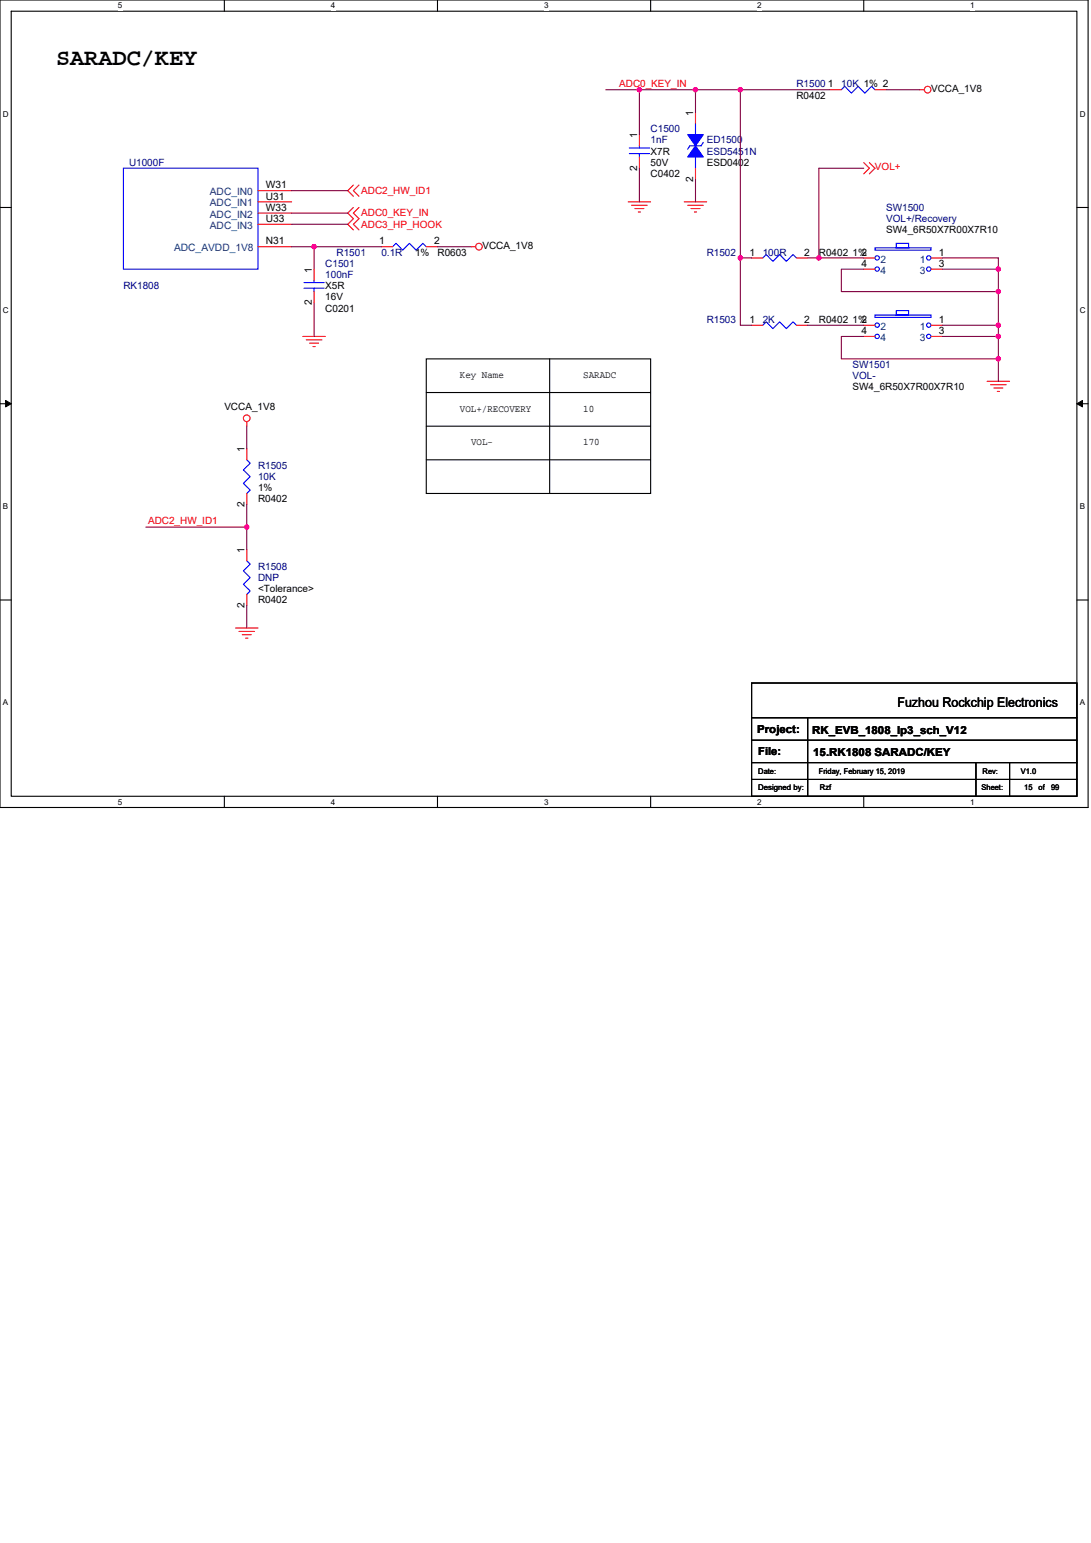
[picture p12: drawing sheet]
<svg xmlns="http://www.w3.org/2000/svg" width="210mm" height="297mm" viewBox="0 0 210 297" stroke-linecap="round" stroke-linejoin="round" font-family="sans-serif">
<path d="M0 0h209.4v155.4h-209.4zM2.2 2.2h205.1v151.1h-205.1z" fill="none" stroke="#000" stroke-width=".21"/>
<g fill="#fff">
<path d="M22.7 .2h.8v1.7h-.8z"/>
<path d="M22.7 153.5h.8v1.7h-.8z"/>
</g>
<path d="M43.2 0v2.2M43.2 153.3v2.1" fill="none" stroke="#000" stroke-width=".21"/>
<g fill="#fff">
<path d="M63.7 .2h.9v1.7h-.9z"/>
<path d="M63.7 153.5h.9v1.7h-.9z"/>
</g>
<path d="M84.2 0v2.2M84.2 153.3v2.1" fill="none" stroke="#000" stroke-width=".21"/>
<g fill="#fff">
<path d="M104.7 .2h.9v1.7h-.9z"/>
<path d="M104.7 153.5h.9v1.7h-.9z"/>
</g>
<path d="M125.2 0v2.2M125.2 153.3v2.1" fill="none" stroke="#000" stroke-width=".21"/>
<g fill="#fff">
<path d="M145.7 .2h.9v1.7h-.9z"/>
<path d="M145.7 153.5h.9v1.7h-.9z"/>
</g>
<path d="M166.2 0v2.2M166.2 153.3v2.1" fill="none" stroke="#000" stroke-width=".21"/>
<g fill="#fff">
<path d="M186.8 .2h.8v1.7h-.8z"/>
<path d="M186.8 153.5h.8v1.7h-.8z"/>
<path d="M.6 21h1.1v1.8h-1.1z"/>
<path d="M207.8 21h1.1v1.8h-1.1z"/>
<path d="M.6 58.8h1.1v1.8h-1.1z"/>
<path d="M207.8 58.8h1.1v1.8h-1.1z"/>
</g>
<path d="M0 39.9h2.2M207.3 39.9h2.1" fill="none" stroke="#000" stroke-width=".21"/>
<g fill="#fff">
<path d="M.6 96.6h1v1.7h-1z"/>
<path d="M207.8 96.6h1.1v1.7h-1.1z"/>
</g>
<path d="M0 77.7h2.2M207.3 77.7h2.1" fill="none" stroke="#000" stroke-width=".21"/>
<path d="M1.1 77.1l1.1 .6-1.1 .6zM207.3 77.7l1-.6v1.2z" fill="#000" stroke="#000" stroke-width=".19"/>
<g fill="#fff">
<path d="M.6 134.4h1v1.7h-1z"/>
<path d="M207.8 134.4h1.1v1.7h-1.1z"/>
</g>
<g fill="none" stroke="#000" stroke-width=".21">
<path d="M82 69.1h43.2v25.9h-43.2zM82 75.6h43.2M105.8 69.1v25.9M82 82h43.2M82 88.5h43.2M0 115.5h2.2M207.3 115.5h2.1M144.7 138.2h62.6M144.7 131.5h62.6v21.8h-62.6zM155.4 138.2v15.1M144.7 142.5h62.6M144.7 146.8h62.6"/>
<path d="M144.7 150.1h62.6M187.8 146.8v6.5M194.3 146.8v6.5"/>
</g>
<g fill="none" stroke="#f00" stroke-width=".21">
<path d="M159.8 17.3h2.1M168.4 17.3h2.2M177 17.3h.9M49.7 38.9h6.4M49.7 36.7h6.4M68 35.6l-1.1 1.1 1.1 1.1M68 39.9l-1.1 1.1 1.1 1.1-1.1 1.1 1.1 1.1M69.1 35.6l-1.1 1.1 1.1 1.1M69.1 39.9l-1.1 1.1 1.1 1.1-1.1 1.1 1.1 1.1M120.9 38.9h4.3M121.6 39.5h3M123.1 25.9v2.2"/>
<path d="M123.1 30.2v2.2M131.7 38.9h4.3M132.4 39.5h3M133.9 21.6v2.1M133.9 32.4v2.1M166.2 31.3l1.1 1.1-1.1 1.1M167.3 31.3l1.1 1.1-1.1 1.1M49.7 41h6.4M49.7 43.2h6.4M49.7 47.5h6.4M60.5 51.8v2.2M60.5 56.1v2.2"/>
<path d="M73.4 47.5h2.2M82 47.5h2.2M90.7 47.5h.8M122.2 40.2h1.7M122.9 40.8h.4M133 40.2h1.7M133.6 40.8h.5M144.7 49.7h2.1M153.3 49.7h2.1M166.2 49.7h2.2M166.2 51.8h2.2M179.2 49.7h2.2"/>
<path d="M179.2 51.8h2.2M58.3 64.8h4.3M58.9 65.4h3.1M59.6 66.1h1.7M60.2 66.7h.5M144.7 62.6h2.1M153.3 62.6h2.1M166.2 62.6h2.2M166.2 64.8h2.2M179.2 62.6h2.2M179.2 64.8h2.2M190 73.4h4.3"/>
<path d="M190.6 74.1h3.1M191.3 74.7h1.7M191.9 75.4h.5M47.5 81.2v.8M47.5 86.4v2.1M47.5 95v2.2M47.5 105.8v2.1M47.5 114.4v2.2M45.3 120.9h4.4M46 121.6h3M46.6 122.2h1.8M47.3 122.9h.4"/>
<circle cx="178.5" cy="17.3" r=".64"/>
<circle cx="92.2" cy="47.5" r=".64"/>
<circle cx="47.5" cy="80.5" r=".64"/>
</g>
<g fill="none" stroke="#00f" stroke-width=".21">
<path d="M161.9 17.3l.7-.7 1.3 1.3 1.3-1.3 1.3 1.3 1.2-1.3 .7 .7M23.7 32.4h26v19.4h-26zM121.1 29.6h3.9M121.1 28.5h3.9M123.1 28.1v.4M123.1 29.6v.6M133.9 23.7v2.2M133.9 30.2v2.2M135.4 27.4l-.5 .7h-2.1l-.4 .6M58.5 55.5h3.9M58.5 54.4h3.9M60.5 54v.4"/>
<path d="M60.5 55.5v.6M75.6 47.5l.6-.7 1.3 1.4 1.3-1.4 1.3 1.4 1.3-1.4 .6 .7M146.8 49.7l.7-.7 1.3 1.3 1.3-1.3 1.2 1.3 1.3-1.3 .7 .7M168.4 47.7h10.8v.5h-10.8zM172.5 46.8h2.4v.9h-2.4zM172.5 59.8h2.4v.9h-2.4zM146.8 62.6l.7-.6 1.3 1.3 1.3-1.3 1.2 1.3 1.3-1.3 .7 .6M168.4 60.7h10.8v.4h-10.8zM47.5 88.5l.7 .7-1.4 1.3 1.4 1.3-1.4 1.2 1.4 1.3-.7 .7M47.5 107.9l.7 .7-1.4 1.3 1.4 1.3-1.4 1.3 1.4 1.3-.7 .6"/>
<circle cx="168.8" cy="49.6" r=".42"/>
<circle cx="168.8" cy="51.8" r=".42"/>
<circle cx="178.8" cy="49.6" r=".42"/>
<circle cx="178.8" cy="51.8" r=".42"/>
<circle cx="168.8" cy="64.8" r=".42"/>
<circle cx="168.8" cy="62.6" r=".42"/>
<circle cx="178.8" cy="62.6" r=".42"/>
<circle cx="178.8" cy="64.8" r=".42"/>
</g>
<g fill="#00f" stroke="#00f" stroke-width=".21">
<path d="M132.4 25.9h3l-1.5 2.2z" fill-rule="evenodd"/>
<path d="M133.9 28.1l1.5 2.1h-3z" fill-rule="evenodd"/>
</g>
<g fill="none" stroke="#800040" stroke-width=".21">
<path d="M116.6 17.3h6.5M123.1 17.3v8.6M123.1 17.3h10.8M133.9 17.3v4.3M133.9 17.3h8.6M142.5 17.3h17.3M142.5 17.3v32.4M170.6 17.3h6.4M56.1 36.7h10.8M123.1 32.4v6.5M133.9 34.5v4.4M166.2 32.4h-8.6v17.3"/>
<path d="M56.1 47.5h4.4M56.1 43.2h10.8M56.1 41h10.8M60.5 47.5v4.3M60.5 58.3v6.5M60.5 47.5h12.9M84.2 47.5h6.5M142.5 49.7h2.2M142.5 49.7v12.9h2.2M155.4 49.7h2.2M157.6 49.7h8.6M166.2 51.8h-4.3v4.3h30.3v6.5"/>
<path d="M181.4 49.7h10.8v2.1M181.4 51.8h10.8M192.2 51.8v4.3M155.4 62.6h10.8M166.2 64.8h-4.3v4.3h30.3M181.4 64.8h10.8M181.4 62.6h10.8M192.2 62.6v2.2M192.2 64.8v4.3M192.2 69.1v4.3M47.5 82v4.4M47.5 97.2v4.3"/>
<path d="M28.1 101.5h19.4M47.5 116.6v4.3M47.5 101.5v4.3"/>
</g>
<g fill="#f0f" stroke="#f0f" stroke-width=".21">
<circle cx="60.4" cy="47.5" r=".42"/>
<circle cx="142.5" cy="17.3" r=".42"/>
<circle cx="133.8" cy="17.3" r=".42"/>
<circle cx="192.1" cy="64.8" r=".42"/>
<circle cx="123" cy="17.3" r=".42"/>
<circle cx="192.1" cy="51.8" r=".42"/>
<circle cx="142.5" cy="49.6" r=".42"/>
<circle cx="47.5" cy="101.5" r=".42"/>
<circle cx="192.1" cy="56.1" r=".42"/>
<circle cx="192.1" cy="62.6" r=".42"/>
<circle cx="192.1" cy="69.1" r=".42"/>
<circle cx="157.6" cy="49.6" r=".42"/>
</g>
<text font-size="4.5" x="10.8" y="12.4">SARADC/KEY</text>
<text font-size="2.6" x="172.7" y="136.2">Fuzhou Rockchip Electronics</text>
<g font-size="2.1">
<text x="145.7" y="141">Project:</text>
<text x="156.3" y="141.2">RK_EVB_1808_lp3_sch_V12</text>
<text x="145.9" y="145.4">File:</text>
<text x="156.5" y="145.6">15.RK1808 SARADC/KEY</text>
</g>
<g font-size="1.9" fill="#f00">
<text x="119.2" y="16.7">ADC0_KEY_IN</text>
<text x="168.4" y="32.8">VOL+</text>
<text x="69.5" y="37.3">ADC2_HW_ID1</text>
<text x="69.5" y="41.7">ADC0_KEY_IN</text>
<text x="69.5" y="43.8">ADC3_HP_HOOK</text>
<text x="28.5" y="100.9">ADC2_HW_ID1</text>
</g>
<g font-size="1.9" fill="#000080">
<text x="153.3" y="16.8">R1500</text>
<text x="161.9" y="16.8">10K 1% 2</text>
<text x="125.2" y="25.5">C1500</text>
<text x="125.2" y="27.6">1nF</text>
<text x="136" y="27.6">ED1500</text>
<text x="136" y="29.8">ESD5451N</text>
<text x="24.8" y="31.9">U1000F</text>
<text x="170.6" y="40.6">SW1500</text>
<text x="170.6" y="42.7">VOL+/Recovery</text>
<text x="62.6" y="51.4">C1501</text>
<text x="62.6" y="53.5">100nF</text>
<text x="64.8" y="49.2">R1501</text>
<text x="73.4" y="49.2">0.1R</text>
<text x="136" y="49.2">R1502</text>
<text x="146.8" y="49.2">100R</text>
<text x="23.7" y="55.7">RK1808</text>
<text x="136" y="62.2">R1503</text>
<text x="146.8" y="62.2">2K</text>
<text x="164.1" y="70.8">SW1501</text>
<text x="164.1" y="73">VOL-</text>
<text x="49.7" y="90.2">R1505</text>
<text x="49.7" y="92.4">10K</text>
<text x="49.7" y="109.7">R1508</text>
<text x="49.7" y="111.8">DNP</text>
</g>
<g font-size="1.9">
<text x="159.3" y="16.8">1</text>
<text x="179.2" y="17.7">VCCA_1V8</text>
<text x="133.4" y="22.2" transform="rotate(-90 133.4 22.2)">1</text>
<text x="153.3" y="19">R0402</text>
<text x="122.6" y="26.6" transform="rotate(-90 122.6 26.6)">1</text>
<text x="125.2" y="29.8">X7R</text>
<text x="122.6" y="32.8" transform="rotate(-90 122.6 32.8)">2</text>
<text x="125.2" y="34.1">C0402</text>
<text x="125.2" y="31.9">50V</text>
<text x="133.4" y="35" transform="rotate(-90 133.4 35)">2</text>
<text x="136" y="31.9">ESD0402</text>
<text x="51.2" y="40.6">W33</text>
<text x="51.2" y="38.4">U31</text>
<text x="51.2" y="36.3">W31</text>
<text x="51.2" y="47.1">N31</text>
<text x="51.2" y="42.7">U33</text>
<text x="73" y="47.1">1</text>
<text x="83.5" y="47.1">2</text>
<text x="92.8" y="47.9">VCCA_1V8</text>
<text x="170.6" y="44.9">SW4_6R50X7R00X7R10</text>
<text x="60" y="52.5" transform="rotate(-90 60 52.5)">1</text>
<text x="79.9" y="49.2">1%</text>
<text x="84.2" y="49.2">R0603</text>
<text x="144.2" y="49.2">1</text>
<text x="154.8" y="49.2">2</text>
<text x="157.6" y="49.2">R0402 1%</text>
<text x="165.8" y="49.2">2</text>
<text x="165.8" y="51.4">4</text>
<text x="180.7" y="49.2">1</text>
<text x="180.7" y="51.4">3</text>
<text x="60" y="58.7" transform="rotate(-90 60 58.7)">2</text>
<text x="62.6" y="55.7">X5R</text>
<text x="62.6" y="57.8">16V</text>
<text x="62.6" y="60">C0201</text>
<text x="144.2" y="62.2">1</text>
<text x="154.8" y="62.2">2</text>
<text x="157.6" y="62.2">R0402 1%</text>
<text x="165.8" y="62.2">2</text>
<text x="165.8" y="64.3">4</text>
<text x="180.7" y="62.2">1</text>
<text x="180.7" y="64.3">3</text>
<text x="88.5" y="72.8">Key Name</text>
<text x="112.3" y="72.8">SARADC</text>
<text x="164.1" y="75.1">SW4_6R50X7R00X7R10</text>
<text x="43.2" y="79">VCCA_1V8</text>
<text x="88.5" y="79.3">VOL+/RECOVERY</text>
<text x="112.3" y="79.3">10</text>
<text x="47.1" y="87" transform="rotate(-90 47.1 87)">1</text>
<text x="90.7" y="85.7">VOL-</text>
<text x="112.3" y="85.7">170</text>
<text x="49.7" y="94.6">1%</text>
<text x="47.1" y="97.6" transform="rotate(-90 47.1 97.6)">2</text>
<text x="49.7" y="96.7">R0402</text>
<text x="47.1" y="106.4" transform="rotate(-90 47.1 106.4)">1</text>
<text x="49.7" y="114">&lt;Tolerance&gt;</text>
<text x="47.1" y="117" transform="rotate(-90 47.1 117)">2</text>
<text x="49.7" y="116.1">R0402</text>
</g>
<g font-size="1.9" fill="#004080">
<text x="40.4" y="41.9">ADC_IN2</text>
<text x="40.4" y="39.8">ADC_IN1</text>
<text x="40.4" y="37.6">ADC_IN0</text>
<text x="40.4" y="44.1">ADC_IN3</text>
<text x="33.5" y="48.4">ADC_AVDD_1V8</text>
<text x="169.5" y="50.5">2</text>
<text x="169.5" y="52.7">4</text>
<text x="177" y="50.5">1</text>
<text x="177" y="52.7">3</text>
<text x="169.5" y="63.5">2</text>
<text x="169.5" y="65.7">4</text>
<text x="177" y="63.5">1</text>
<text x="177" y="65.7">3</text>
</g>
<g font-size="1.6">
<text x="22.7" y="1.6">5</text>
<text x="63.7" y="1.6">4</text>
<text x="104.7" y="1.6">3</text>
<text x="145.7" y="1.6">2</text>
<text x="186.8" y="1.6">1</text>
<text x=".6" y="22.4">D</text>
<text x="207.8" y="22.4">D</text>
<text x=".6" y="60.2">C</text>
<text x="207.8" y="60.2">C</text>
<text x=".6" y="98">B</text>
<text x="207.8" y="98">B</text>
<text x=".6" y="135.8">A</text>
<text x="207.8" y="135.8">A</text>
<text x="22.7" y="154.9">5</text>
<text x="63.7" y="154.9">4</text>
<text x="104.7" y="154.9">3</text>
<text x="145.7" y="154.9">2</text>
<text x="186.8" y="154.9">1</text>
</g>
<g font-size="1.5">
<text x="145.9" y="149">Date:</text>
<text x="157.6" y="149">Friday, February 15, 2019</text>
<text x="189.1" y="149">Rev:</text>
<text x="196.5" y="149">V1.0</text>
<text x="145.9" y="152.1">Designed by:</text>
<text x="157.8" y="152.1">Rzf</text>
<text x="188.9" y="152.1">Sheet:</text>
<text x="197.1" y="152.1">15</text>
<text x="199.9" y="152.1">of</text>
<text x="202.3" y="152.1">99</text>
</g>
</svg>
